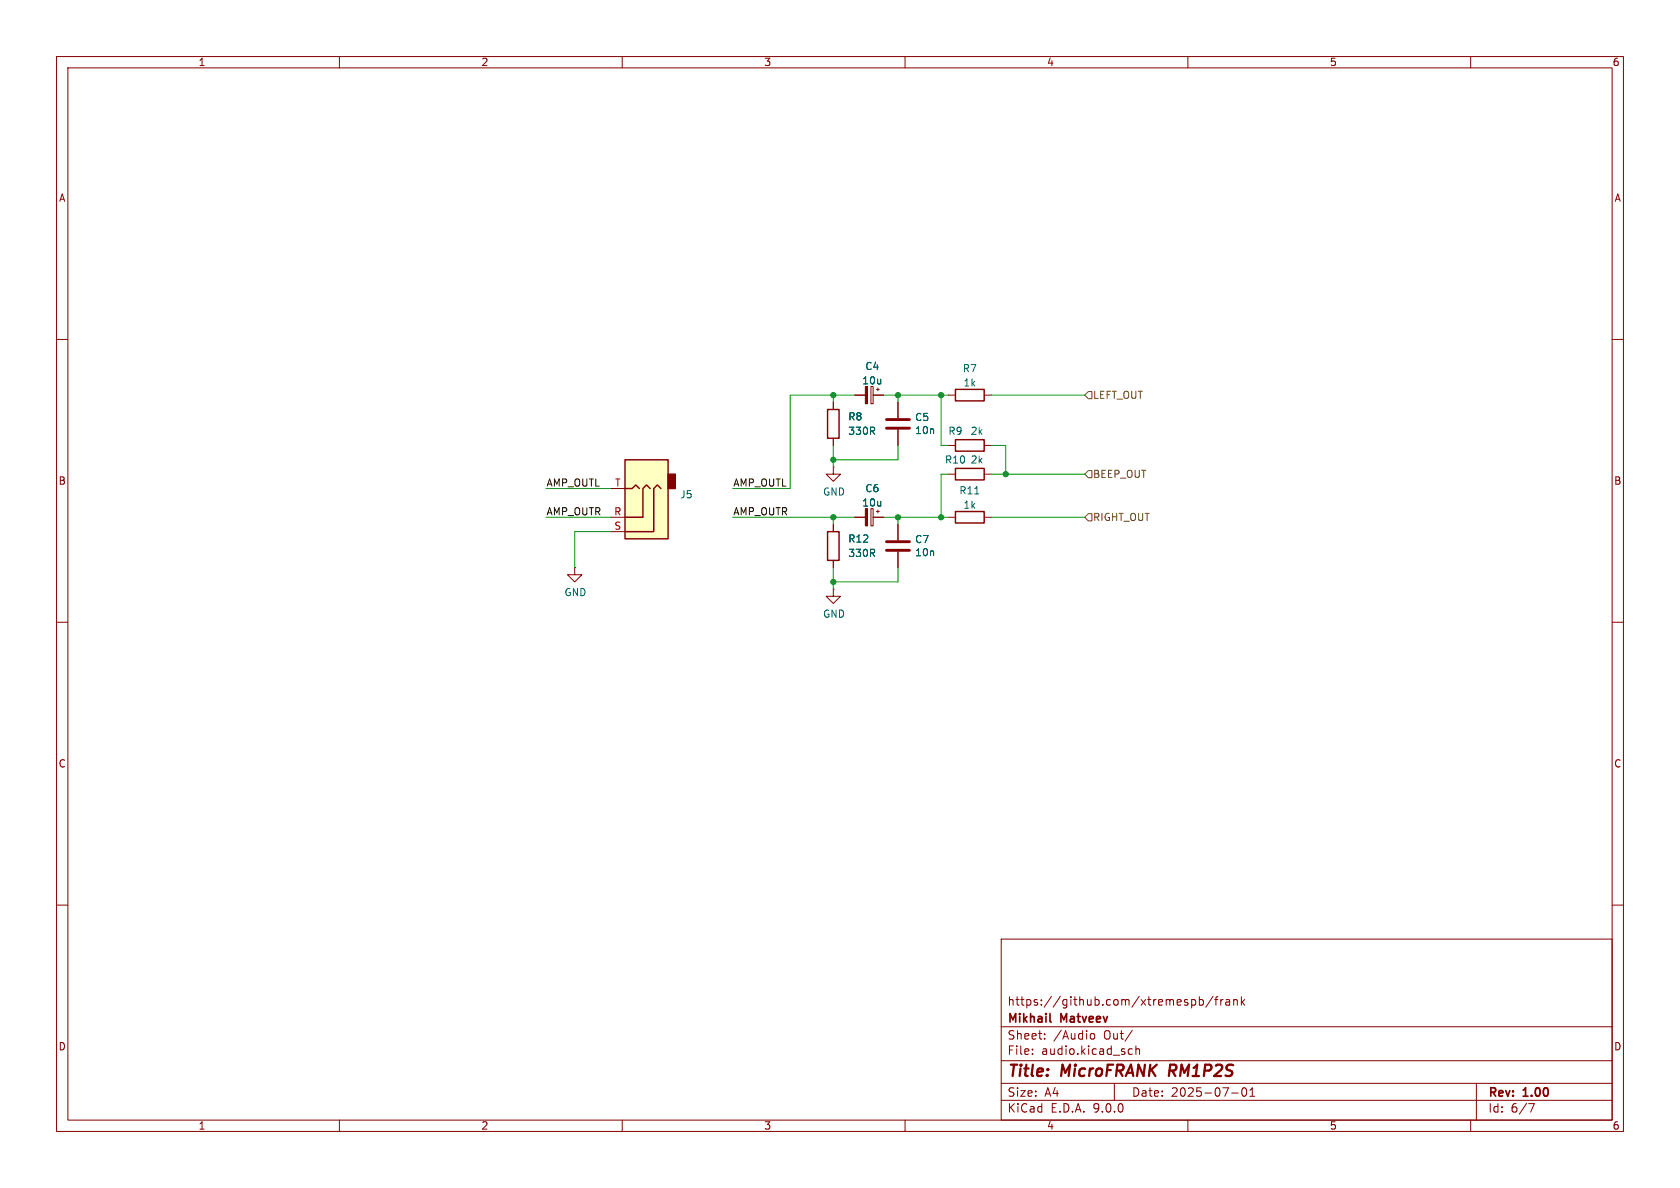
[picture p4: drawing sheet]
<svg xmlns="http://www.w3.org/2000/svg" width="297mm" height="210mm" viewBox="0 0 297 210" stroke-linecap="round" stroke-linejoin="round" font-family="sans-serif">
<g fill="none" stroke="#840000" stroke-width=".18">
<path d="M10 10h277v190h-277zM12 12h273v186h-273zM60 10v2M110 10v2M160 10v2M210 10v2M260 10v2M10 60h2M285 60h2M10 110h2M285 110h2M10 160h2"/>
<path d="M177 166h108v32h-108zM210.7 176.8l.4-.1 .3 .3v.4l-.2 .2h-.5M212 176.8l.5-.1 .2 .3v.4l-.1 .2h-.6M212 176.2v1.5M214.5 176.1l-1.3 2M214.7 176.7h.6M215.3 176.2l-.3 .2v1.3M215.8 176.7v1M216.2 176.7l-.2 .1-.2 .2M216.7 176.8h.6l.1 .9M217.4 177.1h-.5a.29 .29 0 0 0-.2 .3 .29 .29 0 0 0 .2 .3l.5-.1M218.1 176.8l.2-.1 .4 .1v.9"/>
<path d="M218.1 176.7v1M219.5 176.2v1.5M219.6 177.1l.4 .6M220 176.7l-.5 .6M285 160h2M60 198v2M110 198v2M160 198v2M177 194.5h108M177 191.5h108M177 187.5h108M177 181.5h108"/>
<path d="M182.5 186.3v.1M182.5 185.5v.1M184.7 183.6v.1M184.7 182.8v.1M192.7 183l.3-.3 .4 .1 .1 .2v.4l-.1 .2-.4 .1-.3-.3M197 191.5v3M199.6 186.3h.6M199.6 185.5h.6M200.2 182.1l-1.3 2M200.8 185.5l.2-.1 .4 .1 .1 .9M200.8 184.9v1.5M210 198v2"/>
<path d="M217.7 193.2h1.2M219.7 192.4l.2-.1a.81 .81 0 0 1 .6 .6 .81 .81 0 0 1-.3 .8l-.2 .1a.81 .81 0 0 1-.3-1.4zM221 193.8h.8M221 192.7l.4-.4v1.5M260 198v2M261 191.5v6.5M270.2 195.1h1l-.6 1.5"/>
</g>
<path d="M206.9 188.2l-.3 2" fill="none" stroke="#840000" stroke-width=".4"/>
<path d="M185.6 180.5l.2 .2" fill="none" stroke="#840000" stroke-width=".3"/>
<path d="M110.5 81.3h7.6v14h-7.6z" fill="#ffffc2"/>
<path d="M118.1 83.8h1.3v2.6h-1.3z" fill="#840000" stroke="#840000" stroke-width=".25"/>
<path d="M146.3 72.4h2v5.1h-2zM168.9 68.8h5.1v2.1h-5.1zM168.9 77.7h5.1v2.1h-5.1zM110.5 81.3h7.6v14h-7.6zM110.5 86.4h1.3l.6-.7 .6 .7M114.9 86.4l-.6-.7-.6 .7v5h-3.2M116.8 86.4l-.6-.7-.6 .7v7.6h-5.1M146.3 94h2v5.1h-2zM168.9 90.4h5.1v2.1h-5.1zM168.9 82.8h5.1v2h-5.1z" fill="none" stroke="#840000" stroke-width=".25"/>
<g fill="none" stroke="#840000" stroke-width=".18">
<path d="M147.3 71.1v1.3M147.3 77.5v1.2M151.1 69.9h1.9M154 68.3h.4v3.1h-.4zM154.4 69.9h1.8M154.9 68.8h.5M155.2 68.6v.5M158.7 71.1v2.8M158.7 75.9v2.8M167.6 69.9h1.3M167.6 78.7h1.3M174 69.9h1.3"/>
<path d="M174 78.7h1.3M107.9 94h2.6M107.9 91.4h2.6M107.9 86.4h2.6M147.3 82.6v1.2h1.3l-1.3 1.3-1.3-1.3h1.3M147.3 82.6h.1M147.3 92.7v1.3M147.3 99.1v1.2M151.1 91.4h1.9M154 89.9h.4v3.1h-.4zM154.4 91.4h1.8M154.9 90.4h.5"/>
<path d="M155.2 90.2v.5M158.7 92.7v2.8M158.7 97.5v2.8M167.6 91.4h1.3M167.6 83.8h1.3M174 91.4h1.3M174 83.8h1.3M101.6 100.3v1.3h1.3l-1.3 1.3-1.3-1.3h1.3M101.6 100.3h.1M147.3 104.1v1.3h1.3l-1.3 1.3-1.3-1.3h1.3M147.3 104.1h.1"/>
</g>
<path d="M156.7 74.2h4.1M156.7 75.7h4.1M156.7 95.8h4.1M156.7 97.3h4.1" fill="none" stroke="#840000" stroke-width=".51"/>
<path d="M172.3 87.3h.8" fill="none" stroke="#006464" stroke-width=".18"/>
<g fill="#840000" stroke="#840000" stroke-width=".18">
<path d="M153 89.9h.4v3.1h-.4z"/>
<path d="M153 68.3h.4v3.1h-.4z"/>
</g>
<path d="M192.4 69.2h.6v1.3h-.6l-.6-.6zM192.4 83.2h.6v1.3h-.6l-.6-.7zM192.4 90.8h.6v1.3h-.6l-.6-.7z" fill="none" stroke="#725600" stroke-width=".18"/>
<g fill="none" stroke="#009600" stroke-width=".18">
<path d="M147.3 69.9v1.2M147.3 78.7v3.9M151.1 69.9h-11.4v16.5h-10.2M156.2 69.9h11.4M158.7 69.9v1.2M158.7 78.7v2.6h-11.4M166.4 69.9v8.8h1.2M175.3 69.9h16.5M175.3 78.7h2.5v5.1M96.5 91.4h11.4M96.5 86.4h11.4M107.9 94h-6.3v6.3"/>
<path d="M129.5 91.4h21.6M147.3 91.4v1.3M156.2 91.4h11.4M158.7 91.4v1.3M167.6 83.8h-1.2v7.6M175.3 91.4h16.5M175.3 83.8h16.5M147.3 100.3v3.8M158.7 100.3v2.6h-11.4"/>
</g>
<g fill="#009600" stroke="#009600" stroke-width=".18">
<circle cx="158.7" cy="91.4" r=".46"/>
<circle cx="166.4" cy="91.4" r=".46"/>
<circle cx="147.3" cy="81.3" r=".46"/>
<circle cx="147.3" cy="91.4" r=".46"/>
<circle cx="166.4" cy="69.9" r=".46"/>
<circle cx="177.8" cy="83.8" r=".46"/>
<circle cx="158.7" cy="69.9" r=".46"/>
<circle cx="147.3" cy="69.9" r=".46"/>
<circle cx="147.3" cy="102.9" r=".46"/>
</g>
<g font-size="2.8" fill="#840000">
<text x="178" y="190.9">Title:</text>
<text x="187.7" y="190.9">MicroFRANK</text>
<text x="207.5" y="190.9">RM1P2S</text>
</g>
<g font-size="2.1" fill="#840000">
<text x="178" y="178">https://github.com/xtremespb/frank</text>
<text x="178" y="184">Sheet:</text>
<text x="178" y="181.2">Mikhail</text>
<text x="186.2" y="184">/Audio</text>
<text x="187.6" y="181.2">Matveev</text>
<text x="195.2" y="184">Out/</text>
<text x="178" y="186.7">File:</text>
<text x="184.1" y="186.7">audio.kicad_sch</text>
<text x="178" y="196.9">KiCad</text>
<text x="178" y="194.1">Size:</text>
<text x="184.7" y="194.1">A4</text>
<text x="185.7" y="196.9">E.D.A.</text>
<text x="193.3" y="196.9">9.0.0</text>
<text x="200" y="194.1">Date:</text>
<text x="207" y="194.1">2025-07-01</text>
<text x="263" y="194.3">Rev:</text>
<text x="263" y="196.9">Id:</text>
<text x="267.1" y="196.9">6/7</text>
<text x="269.4" y="194.3">1.00</text>
</g>
<g font-size="1.8" fill="#840000">
<text x="35" y="11.9">1</text>
<text x="85" y="11.9">2</text>
<text x="135" y="11.9">3</text>
<text x="185" y="11.9">4</text>
<text x="235" y="11.9">5</text>
<text x="285" y="11.9">6</text>
<text x="10.3" y="35.9">A</text>
<text x="285.3" y="35.9">A</text>
<text x="10.3" y="85.9">B</text>
<text x="285.3" y="85.9">B</text>
<text x="10.3" y="135.9">C</text>
<text x="285.3" y="135.9">C</text>
<text x="10.3" y="185.9">D</text>
<text x="285.3" y="185.9">D</text>
<text x="35" y="199.9">1</text>
<text x="85" y="199.9">2</text>
<text x="135" y="199.9">3</text>
<text x="185" y="199.9">4</text>
<text x="235" y="199.9">5</text>
<text x="285" y="199.9">6</text>
</g>
<g font-size="1.8" fill="#006464">
<text x="152.9" y="65.6">C4</text>
<text x="170.1" y="66">R7</text>
<text x="152.3" y="68.2">10u</text>
<text x="170.2" y="68.5">1k</text>
<text x="149.9" y="74.5">R8</text>
<text x="149.9" y="77.1">330R</text>
<text x="161.7" y="74.6">C5</text>
<text x="161.7" y="76.9">10n</text>
<text x="167.6" y="77.1">R9</text>
<text x="171.5" y="77.1">2k</text>
<text x="167" y="82.1">R10</text>
<text x="171.5" y="82.1">2k</text>
<text x="120.2" y="88.3">J5</text>
<text x="145.4" y="87.8">GND</text>
<text x="152.3" y="89.7">10u</text>
<text x="152.9" y="87.2">C6</text>
<text x="169.5" y="87.6">R11</text>
<text x="170.2" y="90.1">1k</text>
<text x="149.9" y="98.7">330R</text>
<text x="149.9" y="96.1">R12</text>
<text x="161.7" y="96.2">C7</text>
<text x="161.7" y="98.5">10n</text>
<text x="99.7" y="105.6">GND</text>
<text x="145.4" y="109.4">GND</text>
</g>
<g font-size="1.8" fill="#725600">
<text x="193.1" y="70.7">LEFT_OUT</text>
<text x="193.1" y="84.7">BEEP_OUT</text>
<text x="193.1" y="92.3">RIGHT_OUT</text>
</g>
<g font-size="1.8" fill="#0f0f0f">
<text x="96.5" y="86.1">AMP_OUTL</text>
<text x="129.5" y="86.1">AMP_OUTL</text>
<text x="96.5" y="91.2">AMP_OUTR</text>
<text x="129.5" y="91.2">AMP_OUTR</text>
</g>
<g font-size="1.8" fill="#a90000">
<text x="108.6" y="86.1">T</text>
<text x="108.5" y="91.2">R</text>
<text x="108.5" y="93.7">S</text>
</g>
</svg>
